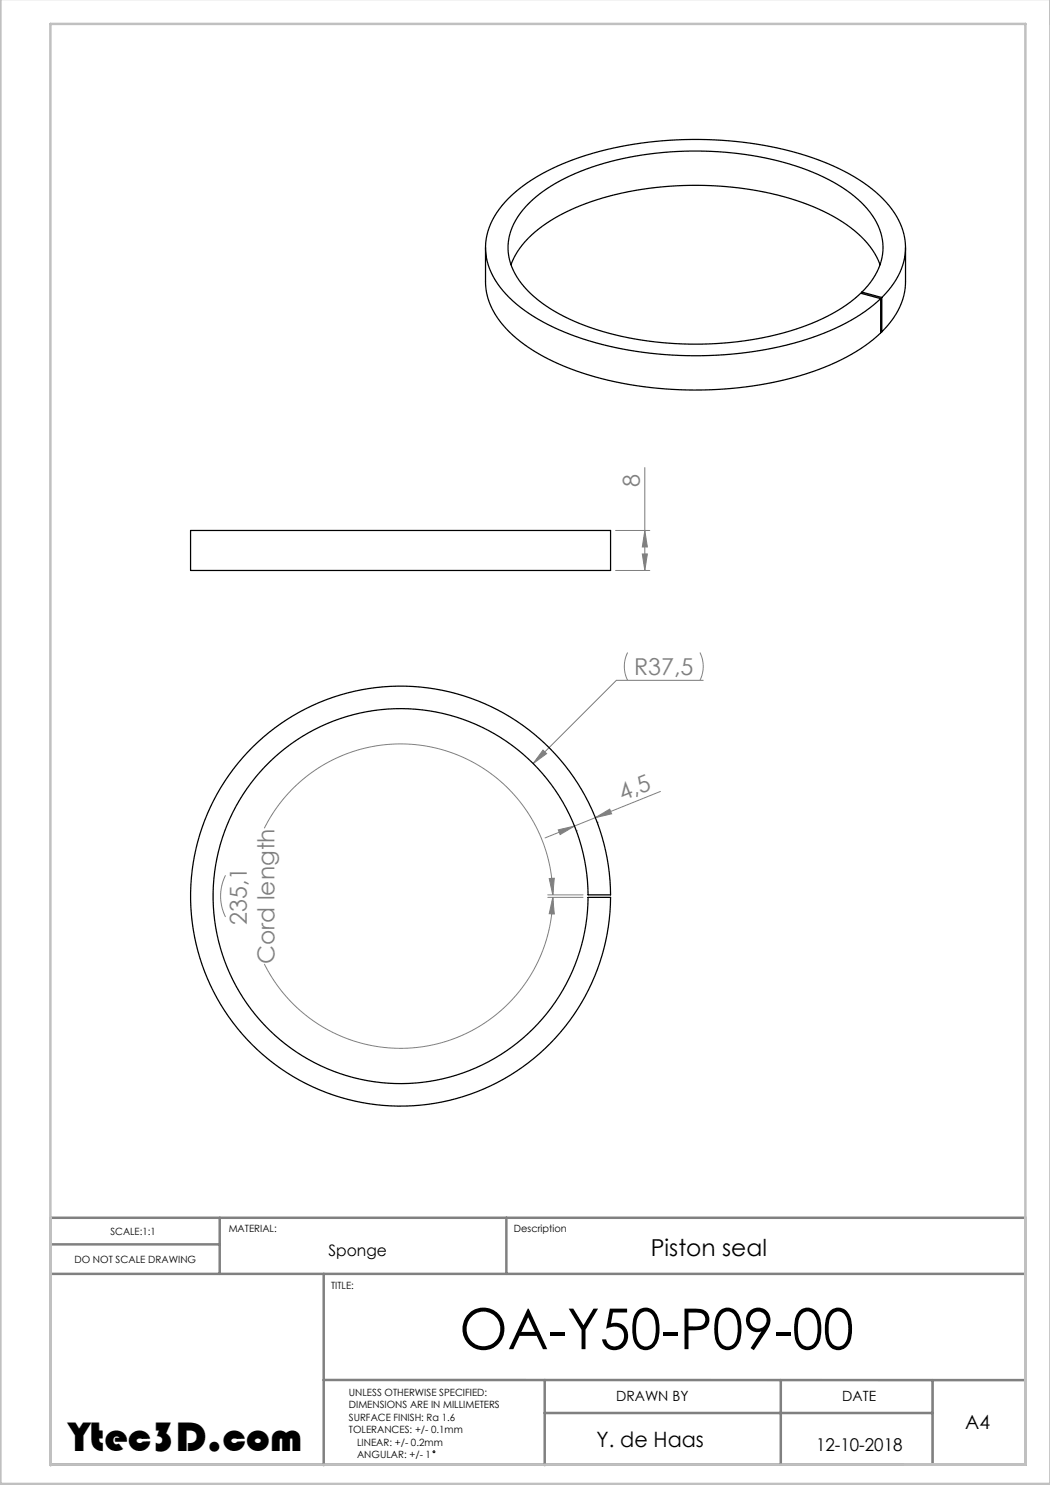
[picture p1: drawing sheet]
<svg xmlns="http://www.w3.org/2000/svg" width="210mm" height="297mm" viewBox="0 0 210 297" stroke-linecap="round" stroke-linejoin="round" font-family="sans-serif">
<circle cx="86.8" cy="290.4" r=".19" fill="none" stroke="#000" stroke-width=".2"/>
<path d="M10.1 248.9h33.8M10.1 254.8h195M43.9 243.6v11.2M64.7 254.8v38.2M101.3 243.6v11.2M64.7 276h140.4M108.9 276v17M156.2 276v16.9M186.5 276v16.9M10.1 292.9h195v-49.3h-195v49.4M108.9 282.6h77.6" fill="none" stroke="#808080" stroke-width=".5"/>
<path d="M.1 -.1v296.9h210M10.1 292.9h195v-288.1h-195v288.2" fill="none" stroke="#c0c0c0" stroke-width=".5"/>
<g fill="none" stroke="#808080" stroke-width=".2">
<path d="M129 93.5v20.6M123.1 114.1h6.9M123.1 106.1h6.9M128.5 110.8h1l-.5 3.3zM129 106.1l.5 3.3h-1zM125.5 130.5a6.2 6.2 0 0 0 0 5.6M140 130.5a6.2 6.2 0 0 1 0 5.6M140.6 136.1h-17.3l-16.7 16.6M108.6 150l.7 .7-2.7 2zM132.1 158.3l-23.1 9.3M45.1 175.1a9.3 9.3 0 0 0 0 8.3M52.9 165.7a30.4 30.4 0 0 1 34.1-16.1 30.4 30.4 0 0 1 23.6 29.4"/>
<path d="M109.6 179.5h7M109.6 179h7M109.8 175.7l1.1-.1-.3 3.4zM110.6 179.5l.3 3.3-1.1-.1zM110.6 179.5a30.4 30.4 0 0 1-23.6 29.4 30.4 30.4 0 0 1-34.1-16.1M111.6 166l3.3-.8-2.9 1.7zM115.3 166.1h.1M119.1 163.5l2.8-1.7 .4 1zM119.4 164.5h.1"/>
</g>
<g fill="#808080">
<path d="M108.6 150l.7 .7-2.7 2z"/>
<path d="M111.6 166l3.3-.8-2.9 1.7zM119.1 163.5l2.8-1.7 .4 1z"/>
<path d="M110.6 179.5l.3 3.3-1.1-.1zM109.8 175.7l1.1-.1-.3 3.4z"/>
<path d="M128.5 110.8h1l-.5 3.3zM129 106.1l.5 3.3h-1z"/>
</g>
<path d="M97.1 49.5v6.9a14.4 14.4 0 0 0 5.4 10.6 43.4 43.4 0 0 0 19.2 9.1 76.2 76.2 0 0 0 43.1-2.6 35 35 0 0 0 11.3-6.9v-6.9M102.2 52.9a18.1 18.1 0 0 1 8-8.8 53.7 53.7 0 0 1 25.1-6.9 62.9 62.9 0 0 1 29.4 5.1 22.9 22.9 0 0 1 10.6 9.1l.7 1.5M172.4 58.4a11.7 11.7 0 0 0 3.8-11.8 17.3 17.3 0 0 0-7.7-9.1 52.6 52.6 0 0 0-24.9-7.2 62.4 62.4 0 0 0-30.6 5.4 22.1 22.1 0 0 0-10.3 9.1 11 11 0 0 0 2.2 12.7 32.1 32.1 0 0 0 14.5 8.4 67.7 67.7 0 0 0 43-1.2 31.3 31.3 0 0 0 9.8-6.1l3.9 1.1M172.4 58.4l4 1.1M172.4 58.4v.3M176.4 59.5a13.3 13.3 0 0 0 4.4-12.5 17.6 17.6 0 0 0-7.2-9.8 52.4 52.4 0 0 0-23.6-8.6 74.7 74.7 0 0 0-37.4 4.1 29 29 0 0 0-13.3 9.9 12.2 12.2 0 0 0 1.2 15.5 34 34 0 0 0 14.8 9.2 75.7 75.7 0 0 0 49.5-.7 35 35 0 0 0 11.3-6.9M176.4 59.5v6.9M181.1 49.5v6.9a14.1 14.1 0 0 1-4.7 10M176.1 66.3l.3 .1M38.1 106.1h84v8h-84zM50.5 149.4a42 42 0 0 1 45.6-9 42 42 0 0 1 26 38.6h-4.5a37.5 37.5 0 0 0-55.9-32.4 37.5 37.5 0 0 0-1.2 64.6 37.5 37.5 0 0 0 57.1-30.3v-1.4h4.5a42 42 0 0 1-58.2 38.5 42 42 0 0 1-13.4-68.6z" fill="none" stroke="#000" stroke-width=".25"/>
<text font-size="11.3" x="91.9" y="269.8">OA-Y50-P09-00</text>
<text font-size="8.5" x="13.8" y="290.3">Ytec3D.com</text>
<g font-size="4.7" fill="#808080">
<text x="128" y="97.4" transform="rotate(-90 128 97.4)">8</text>
<text x="126.8" y="135">R37,5</text>
<text x="124.5" y="160.2" transform="rotate(-22 124.5 160.2)">4,5</text>
<text x="49.4" y="185" transform="rotate(-90 49.4 185)">235,1</text>
<text x="54.9" y="192.8" transform="rotate(-90 54.9 192.8)">Cord length</text>
</g>
<text font-size="4.7" x="130.2" y="251.2">Piston seal</text>
<text font-size="4.2" x="119.3" y="289.4">Y. de Haas</text>
<text font-size="3.9" x="193.1" y="285.8">A4</text>
<text font-size="3.5" x="163.2" y="290.3">12-10-2018</text>
<text font-size="3.2" x="65.7" y="251.2">Sponge</text>
<g font-size="2.8">
<text x="123.2" y="280.2">DRAWN BY</text>
<text x="168.5" y="280.2">DATE</text>
</g>
<g font-size="2">
<text x="22.1" y="246.9">SCALE:1:1</text>
<text x="45.7" y="246.5">MATERIAL:</text>
<text x="102.8" y="246.5">Description</text>
<text x="14.9" y="252.5">DO NOT SCALE DRAWING</text>
<text x="66.2" y="257.7">TITLE:</text>
<text x="69.8" y="279.2">UNLESS OTHERWISE SPECIFIED:</text>
<text x="69.8" y="281.7">DIMENSIONS ARE IN MILLIMETERS</text>
<text x="69.8" y="284.2">SURFACE FINISH: Ra 1.6</text>
<text x="69.8" y="286.7">TOLERANCES: +/- 0.1mm</text>
<text x="71.4" y="291.7">ANGULAR: +/- 1</text>
<text x="71.4" y="289.2">LINEAR: +/- 0.2mm</text>
</g>
</svg>
